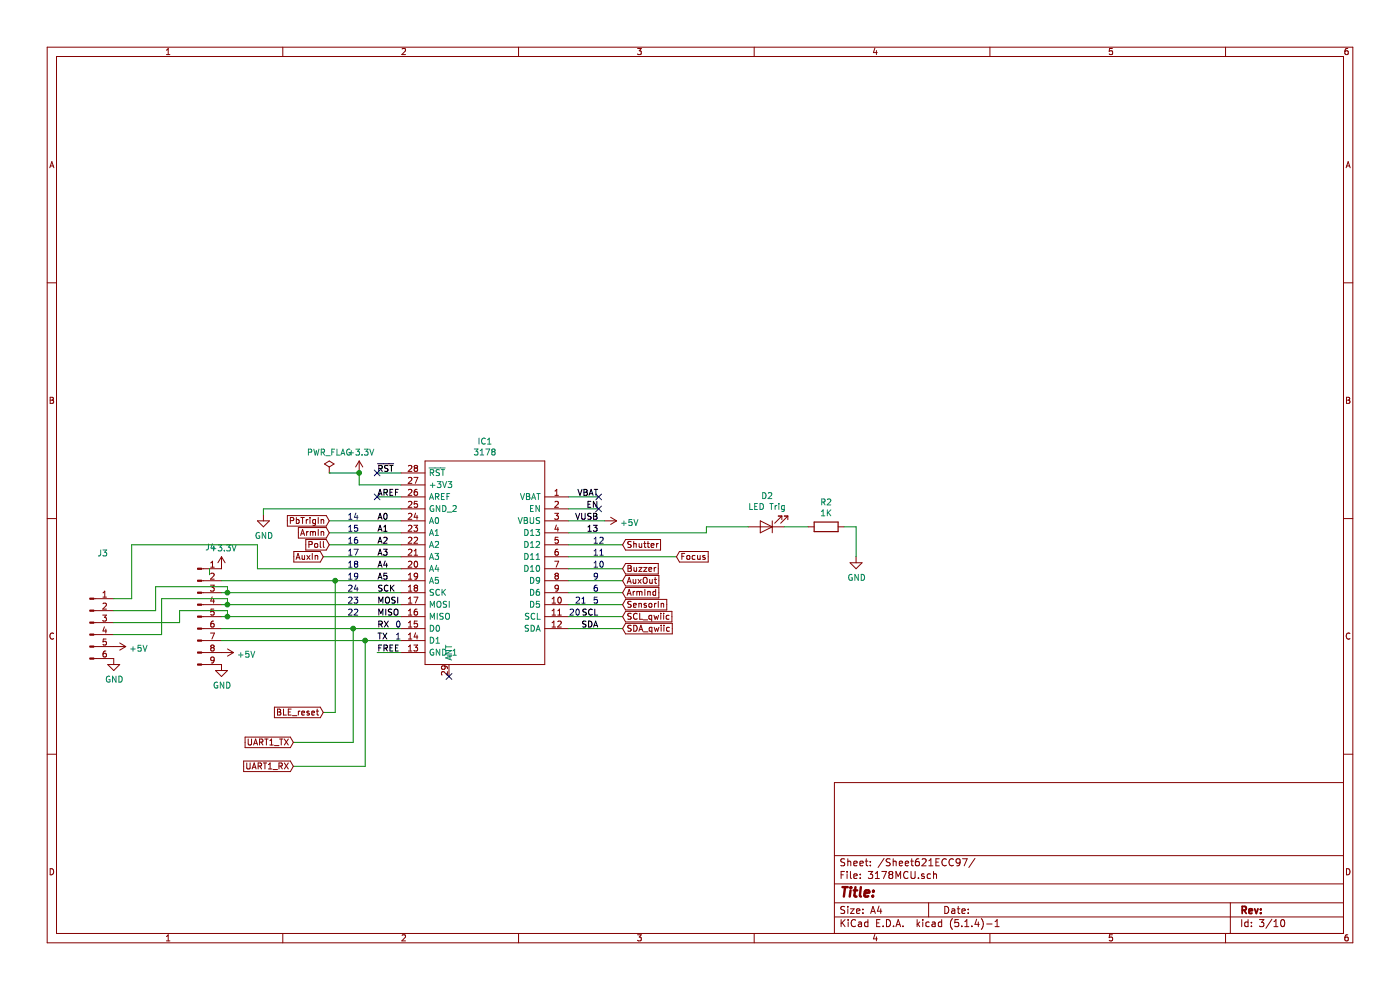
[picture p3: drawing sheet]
EESchema Schematic File Version 4
LIBS:CameraTriggerSensorNodeOnly-cache
EELAYER 30 0
EELAYER END
$Descr A4 11693 8268
encoding utf-8
Sheet 3 10
Title ""
Date ""
Rev ""
Comp ""
Comment1 ""
Comment2 ""
Comment3 ""
Comment4 ""
$EndDescr
Wire Wire Line
	7050 4400 7150 4400
Wire Wire Line
	7150 4400 7150 4650
$Comp
L power:GND #PWR018
U 1 1
P 7150 4650
F 0 "#PWR018" H 7150 4400 50  0001 C CNN
F 1 "GND" H 7155 4477 50  0000 C CNN
F 2 "" H 7150 4650 50  0001 C CNN
F 3 "" H 7150 4650 50  0001 C CNN
	1    7150 4650
	1    0    0    -1  
$EndComp
Wire Wire Line
	6550 4400 6750 4400
$Comp
L Device:R R2
U 1 1
P 6900 4400
F 0 "R2" V 6693 4400 50  0000 C CNN
F 1 "1K" V 6784 4400 50  0000 C CNN
F 2 "Resistor_SMD:R_0603_1608Metric" V 6830 4400 50  0001 C CNN
F 3 "~" H 6900 4400 50  0001 C CNN
F 4 "C22843" V 6900 4400 50  0001 C CNN "LCSC"
	1    6900 4400
	0    1    1    0   
$EndComp
$Comp
L Device:LED D2
U 1 1
P 6400 4400
F 0 "D2" H 6393 4145 50  0000 C CNN
F 1 "LED Trig" H 6393 4236 50  0000 C CNN
F 2 "LED_SMD:LED_0603_1608Metric" H 6400 4400 50  0001 C CNN
F 3 "~" H 6400 4400 50  0001 C CNN
F 4 "C264544" H 6400 4400 50  0001 C CNN "LCSC"
	1    6400 4400
	-1   0    0    1   
$EndComp
$Comp
L SamacSys_Parts:3178 IC1
U 1 1
P 4150 3650
F 0 "IC1" V 4185 3550 50  0000 C CNN
F 1 "3178" V 4276 3550 50  0000 C CNN
F 2 "3178" H 6100 4050 50  0001 L CNN
F 3 "https://componentsearchengine.com/Datasheets/1/3403.pdf" H 6100 3950 50  0001 L CNN
F 4 "Adafruit Feather M0 with RFM95 LoRa Radio - 900MHz - RadioFruit" H 6100 3850 50  0001 L CNN "Description"
F 5 "8" H 6100 3750 50  0001 L CNN "Height"
F 6 "485-3178" H 6100 3650 50  0001 L CNN "Mouser2 Part Number"
F 7 "https://www.mouser.com/Search/Refine.aspx?Keyword=485-3178" H 6100 3550 50  0001 L CNN "Mouser2 Price/Stock"
F 8 "Adafruit" H 6100 3450 50  0001 L CNN "Manufacturer_Name"
F 9 "3178" H 6100 3350 50  0001 L CNN "Manufacturer_Part_Number"
	1    4150 3650
	0    1    1    0   
$EndComp
Wire Wire Line
	4750 4650 5650 4650
Wire Wire Line
	4750 4450 5900 4450
Wire Wire Line
	5900 4450 5900 4400
Wire Wire Line
	5900 4400 6250 4400
Wire Wire Line
	4750 4150 5000 4150
Wire Wire Line
	4750 4250 5000 4250
Wire Wire Line
	4750 4350 5050 4350
Wire Wire Line
	4750 4750 5200 4750
Wire Wire Line
	4750 4850 5200 4850
Wire Wire Line
	4750 4950 5200 4950
Wire Wire Line
	4750 5050 5200 5050
Wire Wire Line
	4750 5150 5200 5150
Wire Wire Line
	4750 5250 5200 5250
Text Label 5000 4150 2    50   ~ 0
VBAT
Text Label 5000 4250 2    50   ~ 0
EN
Text Label 5000 4350 2    50   ~ 0
VUSB
Text Label 5000 4450 2    50   ~ 0
13
$Comp
L power:+5V #PWR017
U 1 1
P 5050 4350
F 0 "#PWR017" H 5050 4200 50  0001 C CNN
F 1 "+5V" V 5065 4478 50  0000 L CNN
F 2 "" H 5050 4350 50  0001 C CNN
F 3 "" H 5050 4350 50  0001 C CNN
	1    5050 4350
	0    1    1    0   
$EndComp
Text GLabel 5200 4850 2    50   Input ~ 0
AuxOut
NoConn ~ 5000 4150
Text GLabel 5200 4550 2    50   Input ~ 0
Shutter
Text GLabel 5200 4750 2    50   Input ~ 0
Buzzer
Text GLabel 5200 4950 2    50   Input ~ 0
ArmInd
Text GLabel 5200 5050 2    50   Input ~ 0
SensorIn
Text Label 5000 5250 2    50   ~ 0
SDA
Text Label 5000 5150 2    50   ~ 0
SCL
Text Notes 4950 5050 0    50   ~ 0
5
Text Notes 4950 4950 0    50   ~ 0
6
Text Notes 4950 4850 0    50   ~ 0
9
Text Notes 4950 4750 0    50   ~ 0
10
Text Notes 4950 4650 0    50   ~ 0
11
Text Notes 4950 4550 0    50   ~ 0
12
Text Notes 4800 5050 0    50   ~ 0
21
Text Notes 4750 5150 0    50   ~ 0
20
Text GLabel 5650 4650 2    50   Input ~ 0
Focus
NoConn ~ 5000 4250
Text GLabel 5200 5250 2    50   Input ~ 0
SDA_qwiic
Text GLabel 5200 5150 2    50   Input ~ 0
SCL_qwiic
Wire Wire Line
	4750 4550 5200 4550
Text GLabel 2750 4450 0    50   Input ~ 0
ArmIn
$Comp
L power:GND #PWR015
U 1 1
P 2200 4300
F 0 "#PWR015" H 2200 4050 50  0001 C CNN
F 1 "GND" H 2205 4127 50  0000 C CNN
F 2 "" H 2200 4300 50  0001 C CNN
F 3 "" H 2200 4300 50  0001 C CNN
	1    2200 4300
	1    0    0    -1  
$EndComp
Wire Wire Line
	2200 4300 2200 4250
Text Notes 3300 5350 0    50   ~ 0
1
Text Notes 3300 5250 0    50   ~ 0
0
Text Notes 2900 4750 0    50   ~ 0
18
Text Notes 2900 4650 0    50   ~ 0
17
Wire Wire Line
	2700 4650 3350 4650
Text Notes 2900 5150 0    50   ~ 0
22
Text Notes 2900 5050 0    50   ~ 0
23
Text Notes 2900 4950 0    50   ~ 0
24
Text Notes 2900 4850 0    50   ~ 0
19
Text Notes 2900 4550 0    50   ~ 0
16
Text Notes 2900 4450 0    50   ~ 0
15
Text Notes 2900 4350 0    50   ~ 0
14
Wire Wire Line
	2750 3950 3000 3950
$Comp
L power:PWR_FLAG #FLG01
U 1 1
P 2750 3950
F 0 "#FLG01" H 2750 4025 50  0001 C CNN
F 1 "PWR_FLAG" H 2750 4123 50  0000 C CNN
F 2 "" H 2750 3950 50  0001 C CNN
F 3 "~" H 2750 3950 50  0001 C CNN
	1    2750 3950
	1    0    0    -1  
$EndComp
Text GLabel 2700 4650 0    50   Input ~ 0
AuxIn
Wire Wire Line
	2750 4550 3350 4550
Text Label 3150 5150 0    50   ~ 0
MISO
Text Label 3150 5250 0    50   ~ 0
RX
Text Label 3150 5350 0    50   ~ 0
TX
Text Label 3150 5450 0    50   ~ 0
FREE
Wire Wire Line
	3150 5450 3350 5450
NoConn ~ 3150 3950
NoConn ~ 3150 4150
Wire Wire Line
	2200 4250 3350 4250
Wire Wire Line
	2750 4450 3350 4450
Text GLabel 2750 4550 0    50   Input ~ 0
Poll
Wire Wire Line
	2750 4350 3350 4350
Text Label 3150 3950 0    50   ~ 0
~RST
Text Label 3150 4150 0    50   ~ 0
AREF
Wire Wire Line
	3150 3950 3350 3950
Wire Wire Line
	3150 4150 3350 4150
$Comp
L power:+3.3V #PWR016
U 1 1
P 3000 3950
F 0 "#PWR016" H 3000 3800 50  0001 C CNN
F 1 "+3.3V" H 3015 4123 50  0000 C CNN
F 2 "" H 3000 3950 50  0001 C CNN
F 3 "" H 3000 3950 50  0001 C CNN
	1    3000 3950
	1    0    0    -1  
$EndComp
Connection ~ 3000 3950
Wire Wire Line
	3000 3950 3000 4050
Wire Wire Line
	3000 4050 3350 4050
Text Label 3150 5050 0    50   ~ 0
MOSI
Text Label 3150 4950 0    50   ~ 0
SCK
Text Label 3150 4850 0    50   ~ 0
A5
Text Label 3150 4750 0    50   ~ 0
A4
Text Label 3150 4650 0    50   ~ 0
A3
Text Label 3150 4550 0    50   ~ 0
A2
Text Label 3150 4450 0    50   ~ 0
A1
Text Label 3150 4350 0    50   ~ 0
A0
Text GLabel 2750 4350 0    50   Input ~ 0
PbTrigIn
NoConn ~ 3750 5650
Wire Wire Line
	1850 4850 2800 4850
$Comp
L power:GND #PWR014
U 1 1
P 1850 5550
F 0 "#PWR014" H 1850 5300 50  0001 C CNN
F 1 "GND" H 1855 5377 50  0000 C CNN
F 2 "" H 1850 5550 50  0001 C CNN
F 3 "" H 1850 5550 50  0001 C CNN
	1    1850 5550
	1    0    0    -1  
$EndComp
$Comp
L power:+3.3V #PWR012
U 1 1
P 1850 4750
F 0 "#PWR012" H 1850 4600 50  0001 C CNN
F 1 "+3.3V" H 1865 4923 50  0000 C CNN
F 2 "" H 1850 4750 50  0001 C CNN
F 3 "" H 1850 4750 50  0001 C CNN
	1    1850 4750
	1    0    0    -1  
$EndComp
$Comp
L power:+5V #PWR013
U 1 1
P 1850 5450
F 0 "#PWR013" H 1850 5300 50  0001 C CNN
F 1 "+5V" V 1865 5578 50  0000 L CNN
F 2 "" H 1850 5450 50  0001 C CNN
F 3 "" H 1850 5450 50  0001 C CNN
	1    1850 5450
	0    1    1    0   
$EndComp
Wire Wire Line
	1850 4950 1900 4950
$Comp
L Connector:Conn_01x09_Male J4
U 1 1
P 1650 5150
F 0 "J4" H 1758 5731 50  0000 C CNN
F 1 " " H 1758 5640 50  0000 C CNN
F 2 "Connector_PinHeader_2.54mm:PinHeader_1x09_P2.54mm_Vertical" H 1650 5150 50  0001 C CNN
F 3 "~" H 1650 5150 50  0001 C CNN
	1    1650 5150
	1    0    0    -1  
$EndComp
$Comp
L Connector:Conn_01x06_Male J3
U 1 1
P 750 5200
F 0 "J3" H 858 5781 50  0000 C CNN
F 1 " " H 858 5690 50  0000 C CNN
F 2 "Connector_PinHeader_2.54mm:PinHeader_1x06_P2.54mm_Vertical" H 750 5200 50  0001 C CNN
F 3 "~" H 750 5200 50  0001 C CNN
	1    750  5200
	1    0    0    -1  
$EndComp
Wire Wire Line
	1750 4800 1750 4750
Wire Wire Line
	2150 4550 2150 4750
Wire Wire Line
	2150 4750 3350 4750
Connection ~ 1900 4950
Wire Wire Line
	1900 4950 3350 4950
Wire Wire Line
	950  5000 1100 5000
Wire Wire Line
	1100 5000 1100 4550
Wire Wire Line
	1100 4550 2150 4550
$Comp
L power:GND #PWR011
U 1 1
P 950 5500
F 0 "#PWR011" H 950 5250 50  0001 C CNN
F 1 "GND" H 955 5327 50  0000 C CNN
F 2 "" H 950 5500 50  0001 C CNN
F 3 "" H 950 5500 50  0001 C CNN
	1    950  5500
	1    0    0    -1  
$EndComp
$Comp
L power:+5V #PWR010
U 1 1
P 950 5400
F 0 "#PWR010" H 950 5250 50  0001 C CNN
F 1 "+5V" V 965 5528 50  0000 L CNN
F 2 "" H 950 5400 50  0001 C CNN
F 3 "" H 950 5400 50  0001 C CNN
	1    950  5400
	0    1    1    0   
$EndComp
Wire Wire Line
	1900 4900 1900 4950
Wire Wire Line
	950  5100 1300 5100
Wire Wire Line
	1300 5100 1300 4900
Wire Wire Line
	1300 4900 1900 4900
Wire Wire Line
	1850 5050 1900 5050
Wire Wire Line
	1850 5350 3050 5350
Wire Wire Line
	1850 5250 2950 5250
Wire Wire Line
	1850 5150 1900 5150
Wire Wire Line
	950  5300 1350 5300
Wire Wire Line
	1350 5300 1350 5000
Wire Wire Line
	1350 5000 1900 5000
Wire Wire Line
	1900 5000 1900 5050
Connection ~ 1900 5050
Wire Wire Line
	1900 5050 3350 5050
Wire Wire Line
	950  5200 1500 5200
Wire Wire Line
	1500 5200 1500 5100
Wire Wire Line
	1500 5100 1900 5100
Wire Wire Line
	1900 5100 1900 5150
Connection ~ 1900 5150
Wire Wire Line
	1900 5150 3350 5150
Text GLabel 2700 5950 0    50   Input ~ 0
BLE_reset
Text GLabel 2450 6200 0    50   Input ~ 0
UART1_TX
Text GLabel 2450 6400 0    50   Input ~ 0
UART1_RX
Wire Wire Line
	2800 4850 2800 5950
Wire Wire Line
	2800 5950 2700 5950
Connection ~ 2800 4850
Wire Wire Line
	2800 4850 3350 4850
Wire Wire Line
	2450 6200 2950 6200
Wire Wire Line
	2950 6200 2950 5250
Connection ~ 2950 5250
Wire Wire Line
	2950 5250 3350 5250
Wire Wire Line
	2450 6400 3050 6400
Wire Wire Line
	3050 6400 3050 5350
Connection ~ 3050 5350
Wire Wire Line
	3050 5350 3350 5350
$EndSCHEMATC
